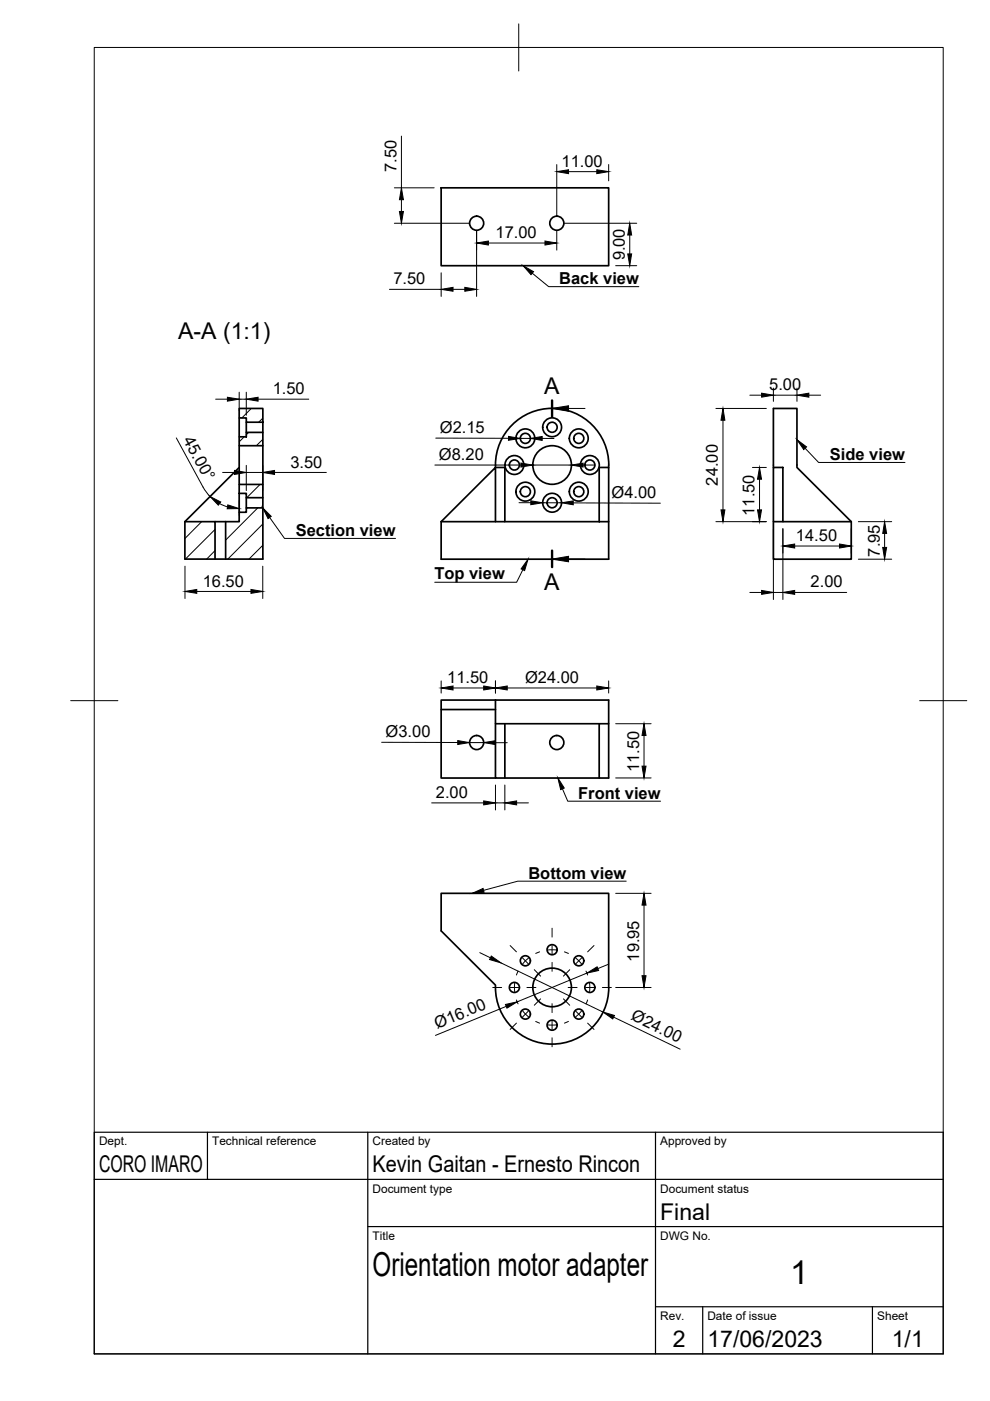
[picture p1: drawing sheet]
<svg xmlns="http://www.w3.org/2000/svg" width="210mm" height="297mm" viewBox="0 0 210 297" stroke-linecap="round" stroke-linejoin="round" font-family="sans-serif">
<!-- layer: Visible -->
<g fill="none" stroke="#000" stroke-width=".36">
<path d="M93.5 39.8h35.6v16.5h-35.6zM50.7 92.6h1.5v-.9h3.5v2.8h-5zM50.7 86.6h5v2.9h-3.5v-.9h-1.5zM50.7 88.6v4M50.7 94.5v8.2M50.7 99.1l-11.5 11.5M52.2 89.5v2.2M55.7 94.5v8.2M55.7 89.5v2.2M127 99.1h2.1v11.5h-2.1zM129.1 99.1a12 12 0 0 0-12-12.5 12 12 0 0 0-12 12.5h1.9v11.5h-13.5M164 99.1h2v11.5h-2z"/>
<path d="M164 99.1v-12.5h5v12.5l11.5 11.5M39.2 110.6v7.9h16.5v-10.8h-3.5v.9h-1.5v2h-2.9M39.2 110.6h6.4v7.9M45.6 110.6h2.2M47.8 110.6v7.9M50.7 102.7h5v2.8h-3.5v-.9h-1.5zM50.7 104.6v4M52.2 105.5v2.2M55.7 105.5v2.2M93.5 110.6l11.6-11.5v11.5M93.5 110.6v8h35.6v-8M107 110.6h20"/>
<path d="M164 110.6v8h16.5v-8M166 110.6h14.5M93.5 150.4v14.6h11.6M105.1 148.4h-11.6v2h11.6M105.1 148.4v16.6h1.9v-11.6M105.1 148.4h24v5h-24M127 153.4v11.6h2.1v-11.6M107 165h20M93.5 189.4h35.6v20a12 12 0 0 1-12.3 12 12 12 0 0 1-11.7-12.5l-11.6-11.5z"/>
<circle cx="101.1" cy="47.3" r="1.49"/>
<circle cx="118.1" cy="47.3" r="1.49"/>
<circle cx="109.1" cy="98.6" r="1.07"/>
<circle cx="109.1" cy="98.6" r="2"/>
<circle cx="111.4" cy="92.9" r="1.07"/>
<circle cx="111.4" cy="92.9" r="2"/>
<circle cx="117.1" cy="90.6" r="1.07"/>
<circle cx="117.1" cy="90.6" r="2"/>
<circle cx="117.1" cy="98.6" r="4.1"/>
<circle cx="122.7" cy="92.9" r="1.07"/>
<circle cx="122.7" cy="92.9" r="2"/>
<circle cx="125.1" cy="98.6" r="1.07"/>
<circle cx="125.1" cy="98.6" r="2"/>
<circle cx="111.4" cy="104.2" r="1.07"/>
<circle cx="111.4" cy="104.2" r="2"/>
<circle cx="117.1" cy="106.6" r="1.07"/>
<circle cx="117.1" cy="106.6" r="2"/>
<circle cx="122.7" cy="104.2" r="1.07"/>
<circle cx="122.7" cy="104.2" r="2"/>
<circle cx="101.1" cy="157.4" r="1.49"/>
<circle cx="118.1" cy="157.4" r="1.49"/>
<circle cx="109.1" cy="209.4" r="1.07"/>
<circle cx="111.4" cy="203.7" r="1.07"/>
<circle cx="111.4" cy="215" r="1.07"/>
<circle cx="117.1" cy="201.4" r="1.07"/>
<circle cx="117.1" cy="217.4" r="1.07"/>
<circle cx="117.1" cy="209.4" r="4.1"/>
<circle cx="122.7" cy="203.7" r="1.07"/>
<circle cx="122.7" cy="215" r="1.07"/>
<circle cx="125.1" cy="209.4" r="1.07"/>
</g>
<!-- layer: BORDER -->
<path d="M20 10.1h180v276.9h-180zM110 5.1v10M15 148.6h10M195 148.6h10" fill="none" stroke="#000" stroke-width=".21"/>
<!-- layer: TITLEBLOCK -->
<path d="M20 240.1h180v46.9h-180zM20 250h180M44 240.1v9.9M78 240.1v46.9M139 240.1v46.9M78 260.1h122M139 277.1h61M149 277.1v9.9M185 277.1v9.9" fill="none" stroke="#000" stroke-width=".25"/>
<!-- layer: Hatching -->
<path d="M51.8 92.6l-1.1 1.1M52.7 91.7l-.5 .5M53.3 86.6l-2 2M55.7 88.7l-.9 .8M55.7 93.2l-1.3 1.3M42.8 110.6l-3.6 3.6M45.6 112.3l-6.3 6.2M45.6 116.7l-1.8 1.8M54.7 107.7l-6.9 6.8M55.1 102.7l-2.8 2.8M55.7 111.1l-7.4 7.4M55.7 115.6l-2.9 2.9" fill="none" stroke="#000" stroke-width=".21"/>
<!-- layer: Section Lines -->
<path d="M117.1 84.9v3.5M117.1 116.7v3.5" fill="none" stroke="#000" stroke-width=".51"/>
<path d="M120.5 86.6h3.5M120.5 118.5h3.5" fill="none" stroke="#000" stroke-width=".21"/>
<path d="M117.1 86.6l3.4-.6v1.2zM117.1 118.5l3.4-.6v1.2z" fill="#000" stroke="#000" stroke-width=".21"/>
<!-- layer: FD_Dimensions -->
<g fill="none" stroke="#000" stroke-width=".21">
<path d="M83.6 39.8h8.5M85.1 28.9v10.9M118 34.9v10.9M120.5 36.4h6M129.1 34.9v3.4M83.6 47.3h15.9M85.1 42.3v2.5M93.5 57.8v5.1M101 48.8v14.1M103.5 51.5h12M118 48.8v4.2M119.5 47.3h15.5"/>
<path d="M130.5 56.3h4.5M133.5 49.8v4M82.6 61.3h10.9M96.1 61.3h2.5M37.4 92.8l5.7 10.5 1.5 2M45.7 84.6h2.5M50.7 83.1v4M50.7 84.6h1.5M52.2 83.1v4.9M52.2 98.7v5.3M54.7 84.6h10.8M55.7 98.7v5.3"/>
<path d="M92.2 98.6h18.2M92.4 92.9h15.4M110.3 92.9h2.2M112.9 98.6h8.2M115 92.9l2.5 .1M123.6 98.6h2.6M151.8 86.6h10.7M153.3 89.1v19M159 83.8h2.5M159.5 99.1h3M164 82.3v2.8M164 83.8h5"/>
<path d="M169 82.3v2.8M171.5 83.8h2.5M46.6 106.8l1.6 .7M47.2 100.2h2.5M50.7 106.1v3.2M52.2 100.2h3.5M58.2 100.2h11M110 106.6h2.5M115 106.6h4M121.5 106.6l18.5 .1M151.8 110.6h10.7M161 101.6v6.5"/>
<path d="M164 112.1v15M166 112.1v15M168.5 115.8h9.5M180.5 112.1v5.2M182 110.6h7.1M182 118.6h7.1M187.6 113.1v3M39.2 120v6.9M41.7 125.4h11.5M55.7 120v6.9M159 125.6h2.5M164 125.6h2"/>
<path d="M168.5 125.6h11M80.9 157.4h16.1M93.5 144.4v2.5M96.1 145.9h6.5M99.5 157.4h3.1M105.1 157.5h2.4M105.1 144.4v2.5M107.5 145.9h19M129.1 144.4v2.5M130.5 153.4h7.5M136.5 155.9v6.5M91.5 170.2h11.1"/>
<path d="M105.1 166.4v5.3M105.1 170.2h1.9M107 166.4v5.3M109.5 170.2h2.5M130.5 164.9h7.5M130.5 189.4h7.5M136.5 191.9v15M101.7 202l2.3 1.1M106.2 204.2l21.6 10.4M107.3 213.4l-15 6.1M124.4 206.3l-14.8 6.1M129.1 204.4l-2.4 1"/>
<path d="M130.1 215.7l14.1 6.7M130.5 209.4h7.5"/>
</g>
<g fill="#000" stroke="#000" stroke-width=".21">
<path d="M118 36.4l2.5-.4v.8zM126.5 36l2.6 .4-2.6 .4zM84.7 44.8h.8l-.4 2.5zM85.1 39.8l.4 2.5h-.8zM101 51.5l2.5-.4v.9zM115.5 51.1l2.5 .4-2.5 .5zM133.5 47.3l.4 2.5h-.8zM133.1 53.8h.8l-.4 2.5zM93.5 61.3l2.6-.4v.9zM98.6 60.9l2.4 .4-2.4 .5zM48.2 84.2l2.5 .4-2.5 .5zM49.7 99.7l2.5 .5-2.5 .4z"/>
<path d="M52.2 84.6l2.5-.4v.9zM55.7 100.2l2.5-.5v.9zM107.8 92.5l2.5 .4-2.5 .5zM110.4 98.2l2.5 .4-2.5 .4zM112.5 92.9l2.5-.4v.9zM121.1 98.6l2.5-.4v.8zM153.3 86.6l.4 2.5h-.8zM161.5 83.4l2.5 .4-2.5 .4zM169 83.8l2.5-.4v.8zM44.5 105.3l2.3 1.1-.5 .7zM48.3 107l2.4 .8-2.5 .1zM112.5 106.2l2.5 .4-2.5 .4z"/>
<path d="M119 106.6l2.5-.4v.8zM152.9 108.1h.8l-.4 2.5zM161 99.1l.5 2.5h-.9zM160.6 108.1h.9l-.5 2.5zM166 115.8l2.5-.5v.9zM178 115.3l2.5 .5-2.5 .4zM187.6 110.6l.4 2.5h-.8zM187.2 116.1h.8l-.4 2.5zM39.2 125.4l2.5-.4v.8zM53.2 125l2.5 .4-2.5 .4zM161.5 125.2l2.5 .4-2.5 .4zM166 125.6l2.5-.4v.8z"/>
<path d="M93.5 145.9l2.6-.5v.9zM97 157l2.5 .4-2.5 .4zM102.6 145.4l2.5 .5-2.5 .4zM102.6 157.4l2.5-.4v.9zM105.1 145.9l2.4-.5v.9zM126.5 145.4l2.6 .5-2.6 .4zM136.5 153.4l.5 2.5h-.9zM102.6 169.8l2.5 .4-2.5 .5zM107 170.2l2.5-.4v.9zM136.1 162.4h.9l-.5 2.5zM136.5 189.4l.5 2.5h-.9zM104.2 202.7l2 1.5-2.4-.8z"/>
<path d="M107.2 213l2.4-.6-2.1 1.3zM124.4 206.3l2.2-1.3 .3 .8zM127.8 214.6l2.5 .7-.4 .7zM136.1 206.9h.9l-.5 2.5z"/>
</g>
<!-- layer: Leaders -->
<path d="M110.9 56.3l2.2 1.3-.5 .6zM169 93.2l2 1.5-.6 .6zM55.7 107.7l1.8 1.8-.7 .4zM112 118.6l-.8 2.4-.7-.4zM118.3 164.9l1.3 2.2-.7 .3zM100.1 189.4l2.3-1 .2 .8z" fill="#000" stroke="#000" stroke-width=".21"/>
<path d="M112.8 57.9l3.5 2.9h19.1M170.7 95l2.9 3.1h18.3M57.2 109.7l3.1 4.5h23.6M110.8 120.8l-1.3 2.7h-17.3M119.3 167.2l1.1 2.7h19.7M132.8 186.8h-23l-7.3 2" fill="none" stroke="#000" stroke-width=".21"/>
<!-- layer: Smart Centers -->
<g fill="none" stroke="#000" stroke-width=".21">
<path d="M117.1 196.8v1.9M104.5 209.4h1.9M108.2 209.4h1.7M108.2 200.5l1.3 1.3M109.1 208.5v1.7M109.5 212l.3 .8M109.5 216.9l-1.3 1.4M109.8 205.9l-.3 .8M110.8 203.1l1.2 1.3M110.8 214.3l1.3 1.3M111.7 209.4h1.9M112 214.4l-1.2 1.3"/>
<path d="M112.1 203.1l-1.3 1.3M113.3 205.6l1.3 1.4M113.6 216.6l.8 .3M114.4 201.8l-.8 .3M114.6 211.8l-1.3 1.3M116.2 217.3h1.8M116.2 201.4h1.8M117.1 200.5v1.8M117.1 204.1v1.8M117.1 212.8v1.9M117.1 216.5v1.8M119.5 211.8l1.3 1.3"/>
<path d="M119.7 201.8l.8 .3M120.5 209.4h1.9M120.5 216.6l-.8 .3M120.8 205.6l-1.3 1.4M122 203.1l1.3 1.3M122.1 214.4l1.2 1.3M123.3 214.3l-1.3 1.3M123.3 203.1l-1.2 1.3M124.1 209.4h1.8M124.2 205.9l.4 .8M124.6 212l-.4 .8M124.6 216.9l1.3 1.4"/>
<path d="M125 208.5v1.7M125.9 200.5l-1.3 1.3M127.7 209.4h1.9M117.1 220v1.9"/>
</g>
<g font-size="7">
<text x="79" y="270.6">Orientation motor adapter</text>
<text x="167.5" y="272.3">1</text>
</g>
<g font-size="4.9">
<text x="37.8" y="71.8">A-A (1:1)</text>
<text x="115.4" y="83.5">A</text>
<text x="115.4" y="125.1">A</text>
<text x="21" y="248.5">CORO IMARO</text>
<text x="79" y="248.5">Kevin Gaitan - Ernesto Rincon</text>
<text x="140" y="258.6">Final</text>
<text x="142.6" y="285.7">2</text>
<text x="150" y="285.5">17/06/2023</text>
<text x="189.1" y="285.7">1/1</text>
</g>
<g font-size="3.5">
<text x="119.1" y="35.4">11.00</text>
<text x="84.1" y="36.5" transform="rotate(-90 84.1 36.5)">7.50</text>
<text x="105.1" y="50.5">17.00</text>
<text x="132.5" y="55.2" transform="rotate(-90 132.5 55.2)">9.00</text>
<text x="83.4" y="60.3">7.50</text>
<text x="118.6" y="60.3">Back view</text>
<text x="57.8" y="83.6">1.50</text>
<text x="163.1" y="82.7">5.00</text>
<text x="38.8" y="93.2" transform="rotate(61 38.8 93.2)">45.00°</text>
<text x="93.3" y="91.8">Ø2.15</text>
<text x="61.6" y="99.1">3.50</text>
<text x="93.1" y="97.5">Ø8.20</text>
<text x="176" y="97.5">Side view</text>
<text x="129.7" y="105.5">Ø4.00</text>
<text x="152.2" y="102.9" transform="rotate(-90 152.2 102.9)">24.00</text>
<text x="62.7" y="113.7">Section view</text>
<text x="160" y="109.3" transform="rotate(-90 160 109.3)">11.50</text>
<text x="168.8" y="114.7">14.50</text>
<text x="186.5" y="118" transform="rotate(-90 186.5 118)">7.95</text>
<text x="43" y="124.4">16.50</text>
<text x="92.1" y="122.8">Top view</text>
<text x="171.9" y="124.6">2.00</text>
<text x="94.8" y="144.8">11.50</text>
<text x="111.3" y="144.8">Ø24.00</text>
<text x="81.8" y="156.3">Ø3.00</text>
<text x="135.5" y="163.7" transform="rotate(-90 135.5 163.7)">11.50</text>
<text x="92.4" y="169.2">2.00</text>
<text x="122.6" y="169.4">Front view</text>
<text x="112" y="186.3">Bottom view</text>
<text x="135.5" y="203.9" transform="rotate(-90 135.5 203.9)">19.95</text>
<text x="92.7" y="218.2" transform="rotate(-22 92.7 218.2)">Ø16.00</text>
<text x="133.6" y="216.1" transform="rotate(26 133.6 216.1)">Ø24.00</text>
</g>
<g font-size="2.5">
<text x="21" y="242.9">Dept.</text>
<text x="45" y="242.9">Technical reference</text>
<text x="79" y="242.9">Created by</text>
<text x="140" y="242.9">Approved by</text>
<text x="79" y="252.8">Document type</text>
<text x="140" y="252.8">Document status</text>
<text x="79" y="262.9">Title</text>
<text x="140" y="262.9">DWG No.</text>
<text x="140" y="279.9">Rev.</text>
<text x="150" y="279.9">Date of issue</text>
<text x="186" y="279.9">Sheet</text>
</g>
</svg>
